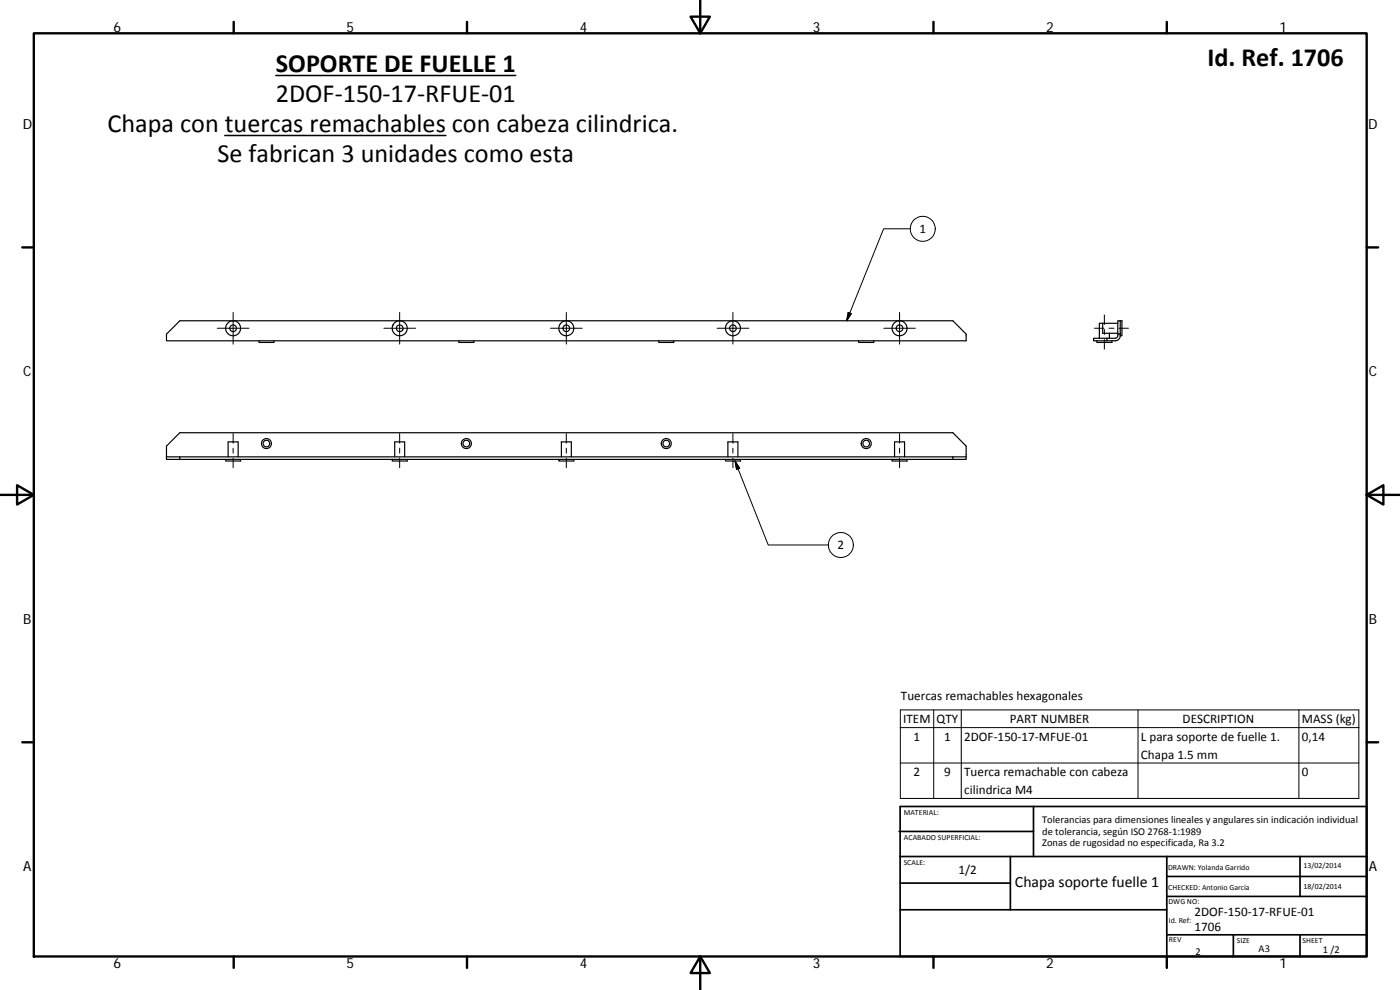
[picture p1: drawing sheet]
<svg xmlns="http://www.w3.org/2000/svg" width="420mm" height="297mm" viewBox="0 0 420 297" stroke-linecap="round" stroke-linejoin="round" font-family="sans-serif">
<g fill="none" stroke="#000" stroke-width=".36">
<path d="M54 96.2h232l4 4v2.1h-240v-2.1zM330.9 97h-1v4.5M330.9 97v3h4.6M330.9 97h4.6M332.9 100v1.5M335.5 96.2h.7v4h-.7zM336.2 96.2h.5v4.6h-.5M77.7 102.3v.4h4.5v-.4M137.7 102.3v.4h4.5v-.4M197.7 102.3v.4h4.5v-.4M257.7 102.3v.4h2.6h1.9v-.4M328.2 101.5h4v.8h-4z"/>
<path d="M329.2 102.3v.4h4.5v-.4M335.5 100.2l-.1 .7-.5 .6h-2.7M336.2 100.8a1.56 1.56 0 0 1-1.5 1.5h-2.5M336.2 100.2v.6M50 137.1h4v.7h-4zM50 137.1v-3.3l4-4h232l4 4v3.3M54 137.1h236M54 137.8h232M67.7 137.8v.5h4.5v-.5M68.5 137.1v-4.5h3v4.5M117.7 137.8v.5h4.5v-.5M118.5 137.1v-4.5h2.9v4.5"/>
<path d="M167.7 137.8v.5h4.5v-.5M168.5 137.1v-4.5h3v4.5M217.7 137.8v.5h4.5v-.5M218.4 137.1v-4.5h3.1v4.5M267.7 137.8v.5h4.5v-.5M268.5 137.1v-4.5h3v4.5M286 137.1v.7M290 137.1v.7h-4"/>
<circle cx="69.9" cy="98.5" r="2.25"/>
<circle cx="70" cy="98.5" r="1"/>
<circle cx="120" cy="98.5" r="1"/>
<circle cx="120" cy="98.5" r="2.25"/>
<circle cx="169.9" cy="98.5" r="2.26"/>
<circle cx="169.9" cy="98.5" r="1.01"/>
<circle cx="220" cy="98.5" r="2.26"/>
<circle cx="220" cy="98.5" r="1"/>
<circle cx="270" cy="98.5" r="2.26"/>
<circle cx="270" cy="98.5" r="1"/>
<circle cx="79.9" cy="133.1" r="1"/>
<circle cx="80" cy="133.1" r="1.49"/>
<circle cx="140" cy="133.1" r="1.01"/>
<circle cx="140" cy="133.1" r="1.5"/>
<circle cx="199.9" cy="133.1" r="1"/>
<circle cx="200" cy="133.1" r="1.49"/>
<circle cx="260" cy="133.1" r="1"/>
<circle cx="260" cy="133.1" r="1.5"/>
</g>
<g fill="none" stroke="#000" stroke-width=".71">
<path d="M10.1 10h400.1v277h-400.1zM70.1 6.6v3.4M140.2 6.6v3.4M207.3 5h5.8l-2.9 5zM210.2 0v10M280.2 6.6v3.4M350.2 6.6v3.4M6.7 74.2h3.4M410.2 74.2h3.4M.2 148.5h9.9M5.1 145.6l5 2.9-5 2.9zM410.2 148.5l5-2.9v5.8z"/>
<path d="M410.2 148.5h9.9M6.7 222.7h3.4M410.2 222.7h3.4M70.1 287v3.4M140.2 287v3.4M210.2 287l2.9 5h-5.8zM210.2 287v10M280.2 287v3.4M350.2 287v3.4"/>
</g>
<g fill="none" stroke="#000" stroke-width=".51">
<path d="M269.8 249.5h40.4M270.1 257h140.1M270.1 242h140.1v45h-140.1zM303.2 257v16M310.2 242v15M350.2 257v30M390.2 257v12M270.1 273h80.1M270.1 265h33.1M350.2 269h60M350.2 263h60M350.2 280.5h60"/>
<path d="M370.2 280.5v6.5M390.2 280.5v6.5"/>
</g>
<g fill="none" stroke="#000" stroke-width=".3">
<path d="M273.2 68.6h-8l-11.1 27.6M65.2 98.5h9.5M70 93.7v9.6M115.2 98.5h9.5M119.9 93.7v9.6M165.2 98.5h9.5M170 93.7v9.6M215.2 98.5h9.5M220 93.7v9.6M254.6 93.7l.9 .4-1.4 2.1zM265.2 98.5h9.5M270 93.7v9.6"/>
<path d="M328.5 98.5h2.8M331.4 94.5v2.9M331.4 98.9v1.5M332.8 98.5h1.5M335.8 98.5h2.9M331.4 101.9v2.9M70 130.1v2.9M70 134.5v1.5M70 137.5v2.8M119.9 130.1v2.9M119.9 134.5v1.5M119.9 137.5v2.8"/>
<path d="M170 130.1v2.9M170 134.5v1.5M170 137.5v2.8M220 130.1v2.9M220 134.5v1.5M220 137.5v2.8M220.6 138.3l10 25.2h18M220.6 138.3l1.4 2.2-.9 .3zM270 130.1v2.9M270 134.5v1.5M270 137.5v2.8M270.2 213h137.6v26.6h-137.6z"/>
<path d="M270.2 218.3h137.6M280.2 213v26.6M288.5 213v26.6M341.5 213v26.6M389.8 213v26.6M270.2 228.9h137.6"/>
<circle cx="276.9" cy="68.7" r="3.7"/>
<circle cx="252.4" cy="163.5" r="3.7"/>
</g>
<path d="M82.8 22.6h72M67.5 40.7h66.3" fill="none" stroke="#000" stroke-width=".46"/>
<path d="M254.6 93.7l.9 .4-1.4 2.1zM220.6 138.3l1.4 2.2-.9 .3z" fill="#000" stroke="#000" stroke-width=".3"/>
<g font-size="7.9">
<text x="82.8" y="21.5">SOPORTE DE FUELLE 1</text>
<text x="362.4" y="19.8">Id. Ref. 1706</text>
<text x="82.8" y="30.6">2DOF‐150‐17‐RFUE‐01</text>
<text x="32.3" y="39.5">Chapa con tuercas remachables con cabeza cilindrica.</text>
<text x="65.3" y="48.5">Se fabrican 3 unidades como esta</text>
</g>
<text font-size="4.7" x="304.6" y="266.2">Chapa soporte fuelle 1</text>
<g font-size="4.2">
<text x="34" y="9.6">6</text>
<text x="104" y="9.6">5</text>
<text x="174" y="9.6">4</text>
<text x="244" y="9.6">3</text>
<text x="314" y="9.6">2</text>
<text x="384" y="9.6">1</text>
<text x="6.8" y="38.7">D</text>
<text x="410.6" y="38.7">D</text>
<text x="7" y="112.9">C</text>
<text x="410.8" y="112.9">C</text>
<text x="7" y="187.1">B</text>
<text x="410.8" y="187.1">B</text>
<text x="7" y="261.3">A</text>
<text x="410.8" y="261.3">A</text>
<text x="34" y="290.4">6</text>
<text x="104" y="290.4">5</text>
<text x="174" y="290.4">4</text>
<text x="244" y="290.4">3</text>
<text x="314" y="290.4">2</text>
<text x="384" y="290.4">1</text>
</g>
<g font-size="3.9">
<text x="275.9" y="69.9">1</text>
<text x="251.3" y="164.8">2</text>
<text x="270.4" y="209.9">Tuercas remachables hexagonales</text>
<text x="271.1" y="216.9">ITEM</text>
<text x="281.1" y="216.9">QTY</text>
<text x="303.1" y="216.9">PART NUMBER</text>
<text x="354.9" y="216.9">DESCRIPTION</text>
<text x="390.7" y="217">MASS (kg)</text>
<text x="274.2" y="222.2">1</text>
<text x="283.3" y="222.2">1</text>
<text x="289.4" y="222.2">2DOF‐150‐17‐MFUE‐01</text>
<text x="342.4" y="222.3">L para soporte de fuelle 1.</text>
<text x="342.4" y="227.6">Chapa 1.5 mm</text>
<text x="390.7" y="222.2">0,14</text>
<text x="274.2" y="232.9">2</text>
<text x="283.3" y="232.9">9</text>
<text x="289.4" y="232.9">Tuerca remachable con cabeza</text>
<text x="390.7" y="232.9">0</text>
<text x="289.4" y="238.3">cilindrica M4</text>
<text x="287.6" y="262.2">1/2</text>
<text x="358.5" y="274.9">2DOF‐150‐17‐RFUE‐01</text>
<text x="358.5" y="279.4">1706</text>
</g>
<g font-size="3.1">
<text x="312.8" y="246.8">Tolerancias para dimensiones lineales y angulares sin indicación individual</text>
<text x="312.8" y="250.4">de tolerancia, según ISO 2768‐1:1989</text>
<text x="312.8" y="254">Zonas de rugosidad no especificada, Ra 3.2</text>
<text x="358.7" y="286.4">2</text>
<text x="377.7" y="285.6">A3</text>
<text x="397" y="285.9">1 /2</text>
</g>
<g font-size="2.4">
<text x="271.2" y="244.4">MATERIAL:</text>
<text x="271.3" y="251.9">ACABADO SUPERFICIAL:</text>
<text x="271.2" y="259.7">SCALE:</text>
<text x="350.6" y="260.9">DRAWN: Yolanda Garrido</text>
<text x="391.2" y="260.6">13/02/2014</text>
<text x="350.6" y="267">CHECKED: Antonio García</text>
<text x="391.2" y="266.6">18/02/2014</text>
<text x="350.7" y="271.4">DWG NO:</text>
<text x="350.8" y="276.8">Id. Ref:</text>
<text x="350.8" y="282.8">REV</text>
<text x="371.2" y="282.9">SIZE</text>
<text x="390.9" y="282.9">SHEET</text>
</g>
</svg>
